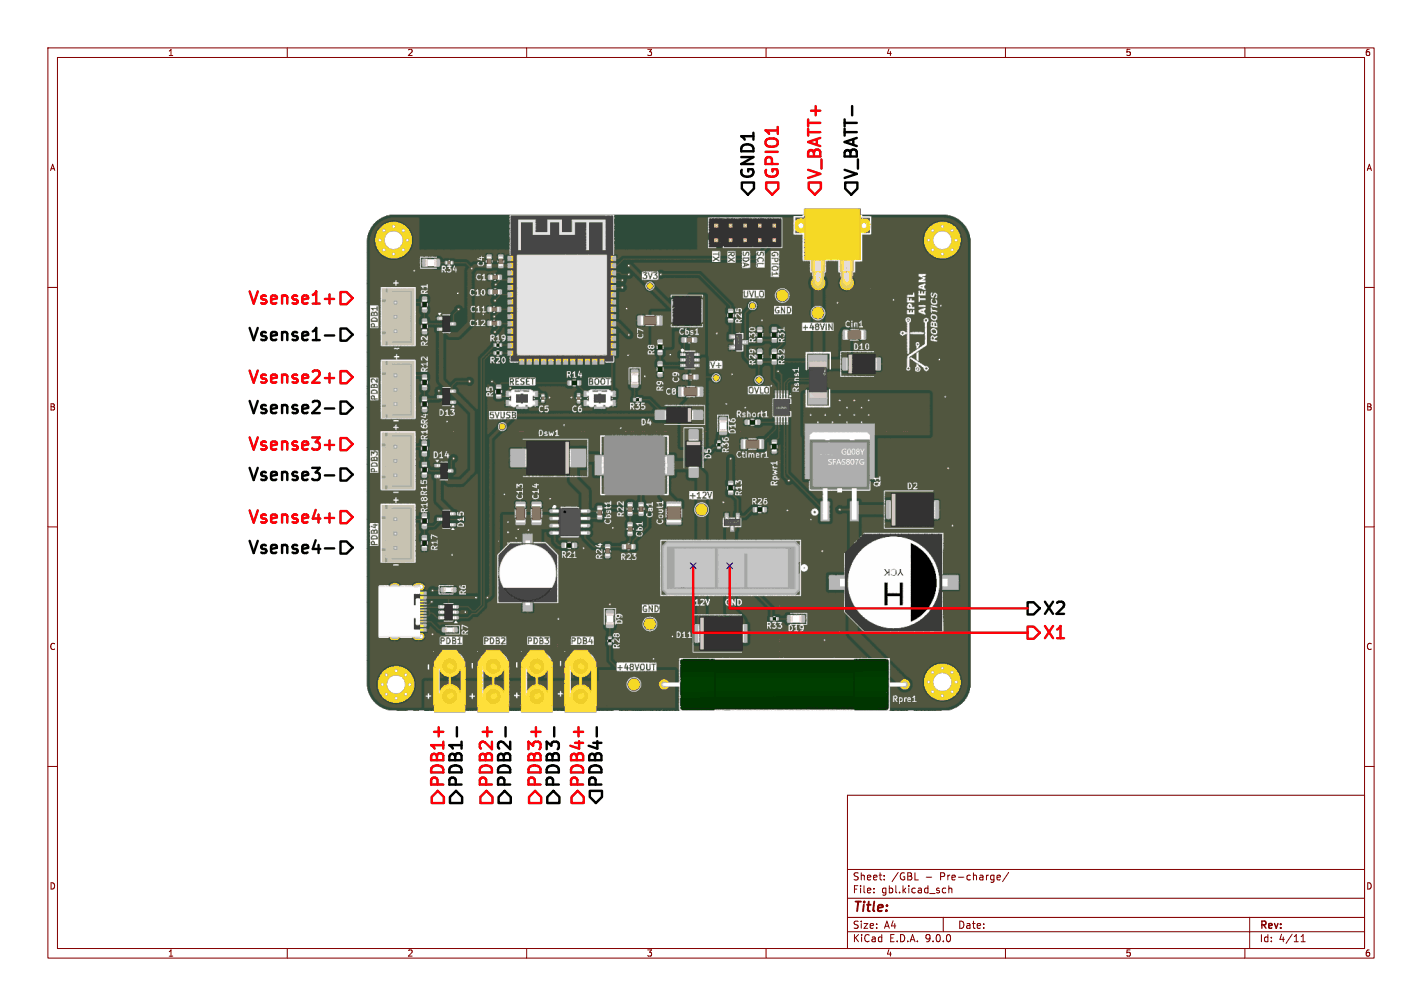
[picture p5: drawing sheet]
(kicad_sch
 (version 20250114)
 (generator "eeschema")
 (generator_version "9.0")
 (paper "A4")
 (lib_symbols)
 (no_connect
  (at 152.4 118.11))
 (no_connect
  (at 144.78 118.11))
 (wire
  (pts (xy 214.63 127) (xy 152.4 127))
  (stroke (width 0.508) (type solid) (color 255 0 13 1)))
 (wire
  (pts (xy 152.4 118.11) (xy 152.4 127))
  (stroke (width 0.508) (type solid) (color 255 0 13 1)))
 (wire
  (pts (xy 214.63 132.08) (xy 144.78 132.08))
  (stroke (width 0.508) (type solid) (color 255 0 13 1)))
 (wire
  (pts (xy 144.78 118.11) (xy 144.78 132.08))
  (stroke (width 0.508) (type solid) (color 255 0 13 1)))
 (image
  (at 139.7 96.52)
  (scale 1.71436)
  (data))
 (hierarchical_label "Vsense2-"
  (shape input)
  (at 73.66 85.09 180)
  (effects (font (size 2.54 2.54) (thickness 0.508)
    (bold yes)) (justify right)))
 (hierarchical_label "Vsense3-"
  (shape input)
  (at 73.66 99.06 180)
  (effects (font (size 2.54 2.54) (thickness 0.508)
    (bold yes)) (justify right)))
 (hierarchical_label "PDB2-"
  (shape output)
  (at 105.41 167.64 90)
  (effects (font (size 2.54 2.54) (thickness 0.508)
    (bold yes)) (justify left)))
 (hierarchical_label "GPIO1"
  (shape input)
  (at 161.29 40.64 90)
  (effects (font (size 2.54 2.54) (thickness 0.508)
    (bold yes)) (justify left)))
 (hierarchical_label "Vsense4-"
  (shape input)
  (at 73.66 114.3 180)
  (effects (font (size 2.54 2.54) (thickness 0.508)
    (bold yes)) (justify right)))
 (hierarchical_label "PDB2+"
  (shape output)
  (at 101.6 167.64 90)
  (effects (font (size 2.54 2.54) (thickness 0.508)
    (bold yes)) (justify left)))
 (hierarchical_label "Vsense4+"
  (shape input)
  (at 73.66 107.95 180)
  (effects (font (size 2.54 2.54) (thickness 0.508)
    (bold yes)) (justify right)))
 (hierarchical_label "X1"
  (shape output)
  (at 214.63 132.08 0)
  (effects (font (size 2.54 2.54) (thickness 0.508)
    (bold yes)) (justify left)))
 (hierarchical_label "PDB4+"
  (shape output)
  (at 120.65 167.64 90)
  (effects (font (size 2.54 2.54) (thickness 0.508)
    (bold yes)) (justify left)))
 (hierarchical_label "PDB3-"
  (shape output)
  (at 115.57 167.64 90)
  (effects (font (size 2.54 2.54) (thickness 0.508)
    (bold yes)) (justify left)))
 (hierarchical_label "PDB1-"
  (shape output)
  (at 95.25 167.64 90)
  (effects (font (size 2.54 2.54) (thickness 0.508)
    (bold yes)) (justify left)))
 (hierarchical_label "PDB4-"
  (shape input)
  (at 124.46 167.64 90)
  (effects (font (size 2.54 2.54) (thickness 0.508)
    (bold yes)) (justify left)))
 (hierarchical_label "X2"
  (shape output)
  (at 214.63 127 0)
  (effects (font (size 2.54 2.54) (thickness 0.508)
    (bold yes)) (justify left)))
 (hierarchical_label "Vsense3+"
  (shape input)
  (at 73.66 92.71 180)
  (effects (font (size 2.54 2.54) (thickness 0.508)
    (bold yes)) (justify right)))
 (hierarchical_label "PDB1+"
  (shape output)
  (at 91.44 167.64 90)
  (effects (font (size 2.54 2.54) (thickness 0.508)
    (bold yes)) (justify left)))
 (hierarchical_label "Vsense1-"
  (shape input)
  (at 73.66 69.85 180)
  (effects (font (size 2.54 2.54) (thickness 0.508)
    (bold yes)) (justify right)))
 (hierarchical_label "V_BATT+"
  (shape input)
  (at 170.18 40.64 90)
  (effects (font (size 2.54 2.54) (thickness 0.508)
    (bold yes)) (justify left)))
 (hierarchical_label "Vsense2+"
  (shape input)
  (at 73.66 78.74 180)
  (effects (font (size 2.54 2.54) (thickness 0.508)
    (bold yes)) (justify right)))
 (hierarchical_label "PDB3+"
  (shape output)
  (at 111.76 167.64 90)
  (effects (font (size 2.54 2.54) (thickness 0.508)
    (bold yes)) (justify left)))
 (hierarchical_label "GND1"
  (shape input)
  (at 156.21 40.64 90)
  (effects (font (size 2.54 2.54) (thickness 0.508)
    (bold yes)) (justify left)))
 (hierarchical_label "Vsense1+"
  (shape input)
  (at 73.66 62.23 180)
  (effects (font (size 2.54 2.54) (thickness 0.508)
    (bold yes)) (justify right)))
 (hierarchical_label "V_BATT-"
  (shape input)
  (at 177.8 40.64 90)
  (effects (font (size 2.54 2.54) (thickness 0.508)
    (bold yes)) (justify left))))
